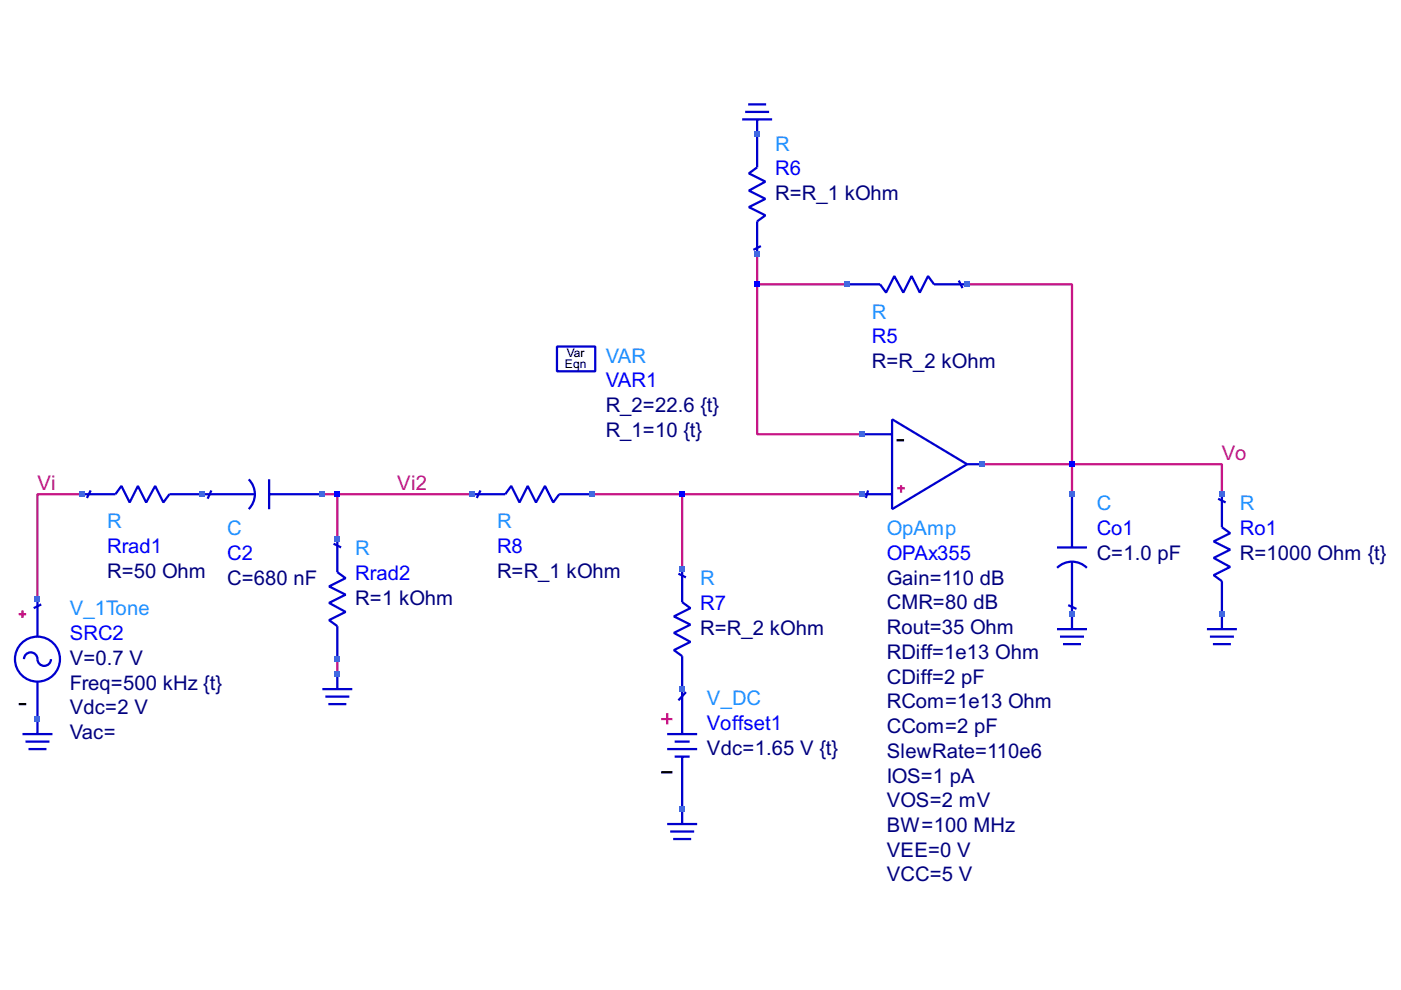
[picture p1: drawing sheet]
<svg xmlns="http://www.w3.org/2000/svg" width="297mm" height="210mm" viewBox="0 0 297 210" stroke-linecap="round" stroke-linejoin="round" font-family="sans-serif">
<g fill="none" stroke="#c71585" stroke-width=".48">
<path d="M160.5 53.9v6.4M160.5 60.3v31.8h22.3M160.5 60.3h19.1M205 60.3h22.3v38.1M208.2 98.4h19.1M227.3 98.4h31.8v6.4M227.3 98.4v6.4M17.5 104.8h-9.6v22.2M68.3 104.8h31.8M71.5 104.8v9.5M125.6 104.8h57.2M144.6 104.8v15.9"/>
<path d="M71.5 139.8v3.1"/>
</g>
<path d="M118.1 73.5h8.1v5.2h-8.1zM224.1 133.4h6.4M224.7 135h5.1M225.4 136.6h3.8M227.3 130.2v3.2" fill="none" stroke="#0000cd" stroke-width=".48"/>
<path d="M118.2 78.7h8v-5.1h.2v5.3h-8.2z" fill="#0000cd"/>
<path d="M190.1 93.3h1.6M4 149.3h1.6M140.2 163.7h2.4" fill="none" stroke="#000" stroke-width=".48"/>
<g fill="none" stroke="#0000cd" stroke-width=".48">
<path d="M157.3 25.3h6.4M158 23.7h5.1M158.6 22.1h3.8M160.5 25.3v10.2l-1.7 1.3 3.5 1.7-3.5 1.9 3.5 1.8-3.5 1.7 3.5 1.8-1.8 1.2v7M161.3 52.2l-1.6 .8M203.3 59.5l.8 1.6M179.6 60.3h7l1.3 1.7 1.7-3.5 1.9 3.5 1.8-3.5 1.7 3.5 1.8-3.5 1.2 1.8h7M182.8 92.1h6.3M189.1 88.9l15.9 9.5-15.9 9.6zM205 98.4h3.2M17.5 104.8h7l1.2-1.8 1.8 3.5 1.7-3.5 1.8 3.5 1.9-3.5 1.7 3.5 1.3-1.7h18.1M19.2 104l-.8 1.6"/>
<path d="M44.8 104l-.8 1.7M52.7 101.6a4.4 4.4 0 0 1 0 6.3M57.1 101.6v6.4M57.2 104.8h11.1M70.7 115.3l1.6 .8M71.5 114.3v7l1.8 1.3-3.5 1.7 3.5 1.8-3.5 1.7 3.5 1.9-3.5 1.8 1.7 1.3v7M100.1 104.8h7l1.3-1.8 1.7 3.5 1.8-3.5 1.7 3.5 1.9-3.5 1.8 3.5 1.3-1.7h7M101.9 104l-.8 1.6M182.8 104.8h6.3M184 104l-.4 1.6M224.1 116.1h6.4M227.3 104.8v11.1"/>
<path d="M227.3 119.1v11.1M258.3 105.7l1.6 .8M259.1 104.8v7l1.7 1.2-3.5 1.8 3.5 1.7-3.5 1.8 3.5 1.9-3.5 1.8 1.8 1.2v10.2M5.1 139.8a1.43 1.43 0 0 1 1.4-1.5 1.43 1.43 0 0 1 1.4 1.5 1.43 1.43 0 0 0 1.5 1.4 1.43 1.43 0 0 0 1.4-1.4M7.9 127v8M8.7 128.1l-1.6 .8M143.8 121.6l1.6 .8M144.6 120.7v7l1.8 1.2-3.5 1.8 3.5 1.7-3.5 1.8 3.5 1.9-3.5 1.7 1.7 1.3v16.5M224.1 120.4a4.5 4.5 0 0 1 6.3 0M226.5 128.3l1.7 .8M255.9 133.4h6.3M256.5 135h5.1"/>
<path d="M257.2 136.6h3.8M4.8 155.6h6.3M5.4 157.2h5.1M6 158.8h3.9M7.9 144.5v11.1M68.3 146.1h6.4M69 147.7h5.1M69.6 149.3h3.8M71.5 142.9v3.2M141.5 158.8h6.3M141.5 155.6h6.3M143 157.2h3.2"/>
<path d="M145.4 146.7l-1.6 1.8M141.5 174.7h6.3M142.1 176.3h5.1M142.7 177.9h3.8M143 160.4h3.2M144.6 160.4v14.3"/>
<circle cx="7.9" cy="139.7" r="4.8"/>
</g>
<path d="M190.2 103.5h1.6M191 102.9v1.6M4 130.2h1.6M4.8 129.4v1.6M140.2 152.5h2.4M141.5 151.2v2.4" fill="none" stroke="#ff4500" stroke-width=".48"/>
<g fill="#4169e1">
<path d="M7.3 151.8h1.3v1.3h-1.3z"/>
<path d="M7.3 126.4h1.3v1.3h-1.3z"/>
<path d="M16.8 104.1h1.3v1.3h-1.3z"/>
<path d="M42.3 104.1h1.2v1.3h-1.2z"/>
<path d="M67.7 104.1h1.3v1.3h-1.3z"/>
<path d="M70.9 142.3h1.3v1.3h-1.3z"/>
<path d="M70.9 139.1h1.3v1.3h-1.3z"/>
<path d="M70.9 113.7h1.3v1.3h-1.3z"/>
</g>
<path d="M70.9 104.1h1.3v1.3h-1.3z" fill="#00f"/>
<g fill="#4169e1">
<path d="M99.5 104.1h1.3v1.3h-1.3z"/>
<path d="M124.9 104.1h1.3v1.3h-1.3z"/>
<path d="M144 170.9h1.3v1.3h-1.3z"/>
<path d="M144 145.5h1.3v1.2h-1.3z"/>
<path d="M144 120h1.3v1.3h-1.3z"/>
</g>
<g fill="#00f">
<path d="M144 104.1h1.3v1.3h-1.3z"/>
<path d="M159.9 59.6h1.3v1.3h-1.3z"/>
</g>
<g fill="#4169e1">
<path d="M159.9 53.3h1.3v1.3h-1.3z"/>
<path d="M159.9 27.9h1.3v1.2h-1.3z"/>
<path d="M179 59.6h1.2v1.3h-1.2z"/>
<path d="M182.1 104.1h1.3v1.3h-1.3z"/>
<path d="M182.1 91.4h1.3v1.3h-1.3z"/>
<path d="M204.4 59.6h1.3v1.3h-1.3z"/>
<path d="M207.6 97.8h1.2v1.3h-1.2z"/>
<path d="M226.6 129.6h1.3v1.3h-1.3z"/>
<path d="M226.6 104.1h1.3v1.3h-1.3z"/>
</g>
<path d="M226.6 97.8h1.3v1.3h-1.3z" fill="#00f"/>
<g fill="#4169e1">
<path d="M258.4 129.6h1.3v1.3h-1.3z"/>
<path d="M258.4 104.1h1.3v1.3h-1.3z"/>
</g>
<g font-size="4.3" fill="#1e90ff">
<text x="164.3" y="31.9">R</text>
<text x="184.8" y="67.5">R</text>
<text x="128.4" y="76.9">VAR</text>
<text x="22.7" y="112">R</text>
<text x="48.2" y="113.5">C</text>
<text x="105.4" y="112">R</text>
<text x="188" y="113.5">OpAmp</text>
<text x="232.5" y="108.2">C</text>
<text x="262.9" y="108.2">R</text>
<text x="75.3" y="117.8">R</text>
<text x="148.4" y="124.1">R</text>
<text x="14.8" y="130.5">V_1Tone</text>
<text x="149.9" y="149.5">V_DC</text>
</g>
<g font-size="4.3" fill="#00f">
<text x="164.3" y="37.2">R6</text>
<text x="184.8" y="72.8">R5</text>
<text x="128.4" y="82.2">VAR1</text>
<text x="232.5" y="113.5">Co1</text>
<text x="262.9" y="113.5">Ro1</text>
<text x="22.7" y="117.3">Rrad1</text>
<text x="48.2" y="118.7">C2</text>
<text x="105.4" y="117.3">R8</text>
<text x="188" y="118.7">OPAx355</text>
<text x="75.3" y="123">Rrad2</text>
<text x="148.4" y="129.4">R7</text>
<text x="14.8" y="135.7">SRC2</text>
<text x="149.9" y="154.8">Voffset1</text>
</g>
<g font-size="4.3" fill="#000080">
<text x="164.3" y="42.4">R=R_1 kOhm</text>
<text x="184.8" y="78">R=R_2 kOhm</text>
<text x="128.4" y="87.4">R_2=22.6 {t}</text>
<text x="128.4" y="92.6">R_1=10 {t}</text>
<text x="232.5" y="118.7">C=1.0 pF</text>
<text x="262.9" y="118.7">R=1000 Ohm {t}</text>
<text x="22.7" y="122.5">R=50 Ohm</text>
<text x="48.2" y="124">C=680 nF</text>
<text x="105.4" y="122.5">R=R_1 kOhm</text>
<text x="188" y="124">Gain=110 dB</text>
<text x="75.3" y="128.2">R=1 kOhm</text>
<text x="188" y="129.2">CMR=80 dB</text>
<text x="148.4" y="134.6">R=R_2 kOhm</text>
<text x="188" y="134.4">Rout=35 Ohm</text>
<text x="14.8" y="141">V=0.7 V</text>
<text x="188" y="139.7">RDiff=1e13 Ohm</text>
<text x="14.8" y="146.2">Freq=500 kHz {t}</text>
<text x="188" y="144.9">CDiff=2 pF</text>
<text x="14.8" y="151.4">Vdc=2 V</text>
<text x="188" y="155.4">CCom=2 pF</text>
<text x="188" y="150.2">RCom=1e13 Ohm</text>
<text x="14.8" y="156.7">Vac=</text>
<text x="149.9" y="160">Vdc=1.65 V {t}</text>
<text x="188" y="160.7">SlewRate=110e6</text>
<text x="188" y="165.9">IOS=1 pA</text>
<text x="188" y="171.2">VOS=2 mV</text>
<text x="188" y="176.4">BW=100 MHz</text>
<text x="188" y="181.6">VEE=0 V</text>
<text x="188" y="186.9">VCC=5 V</text>
</g>
<g font-size="4.3" fill="#c71585">
<text x="259.1" y="97.6">Vo</text>
<text x="7.9" y="103.9">Vi</text>
<text x="84.2" y="103.9">Vi2</text>
</g>
<g font-size="2.5">
<text x="120.2" y="75.7">Var</text>
<text x="119.8" y="78.1">Eqn</text>
</g>
</svg>
